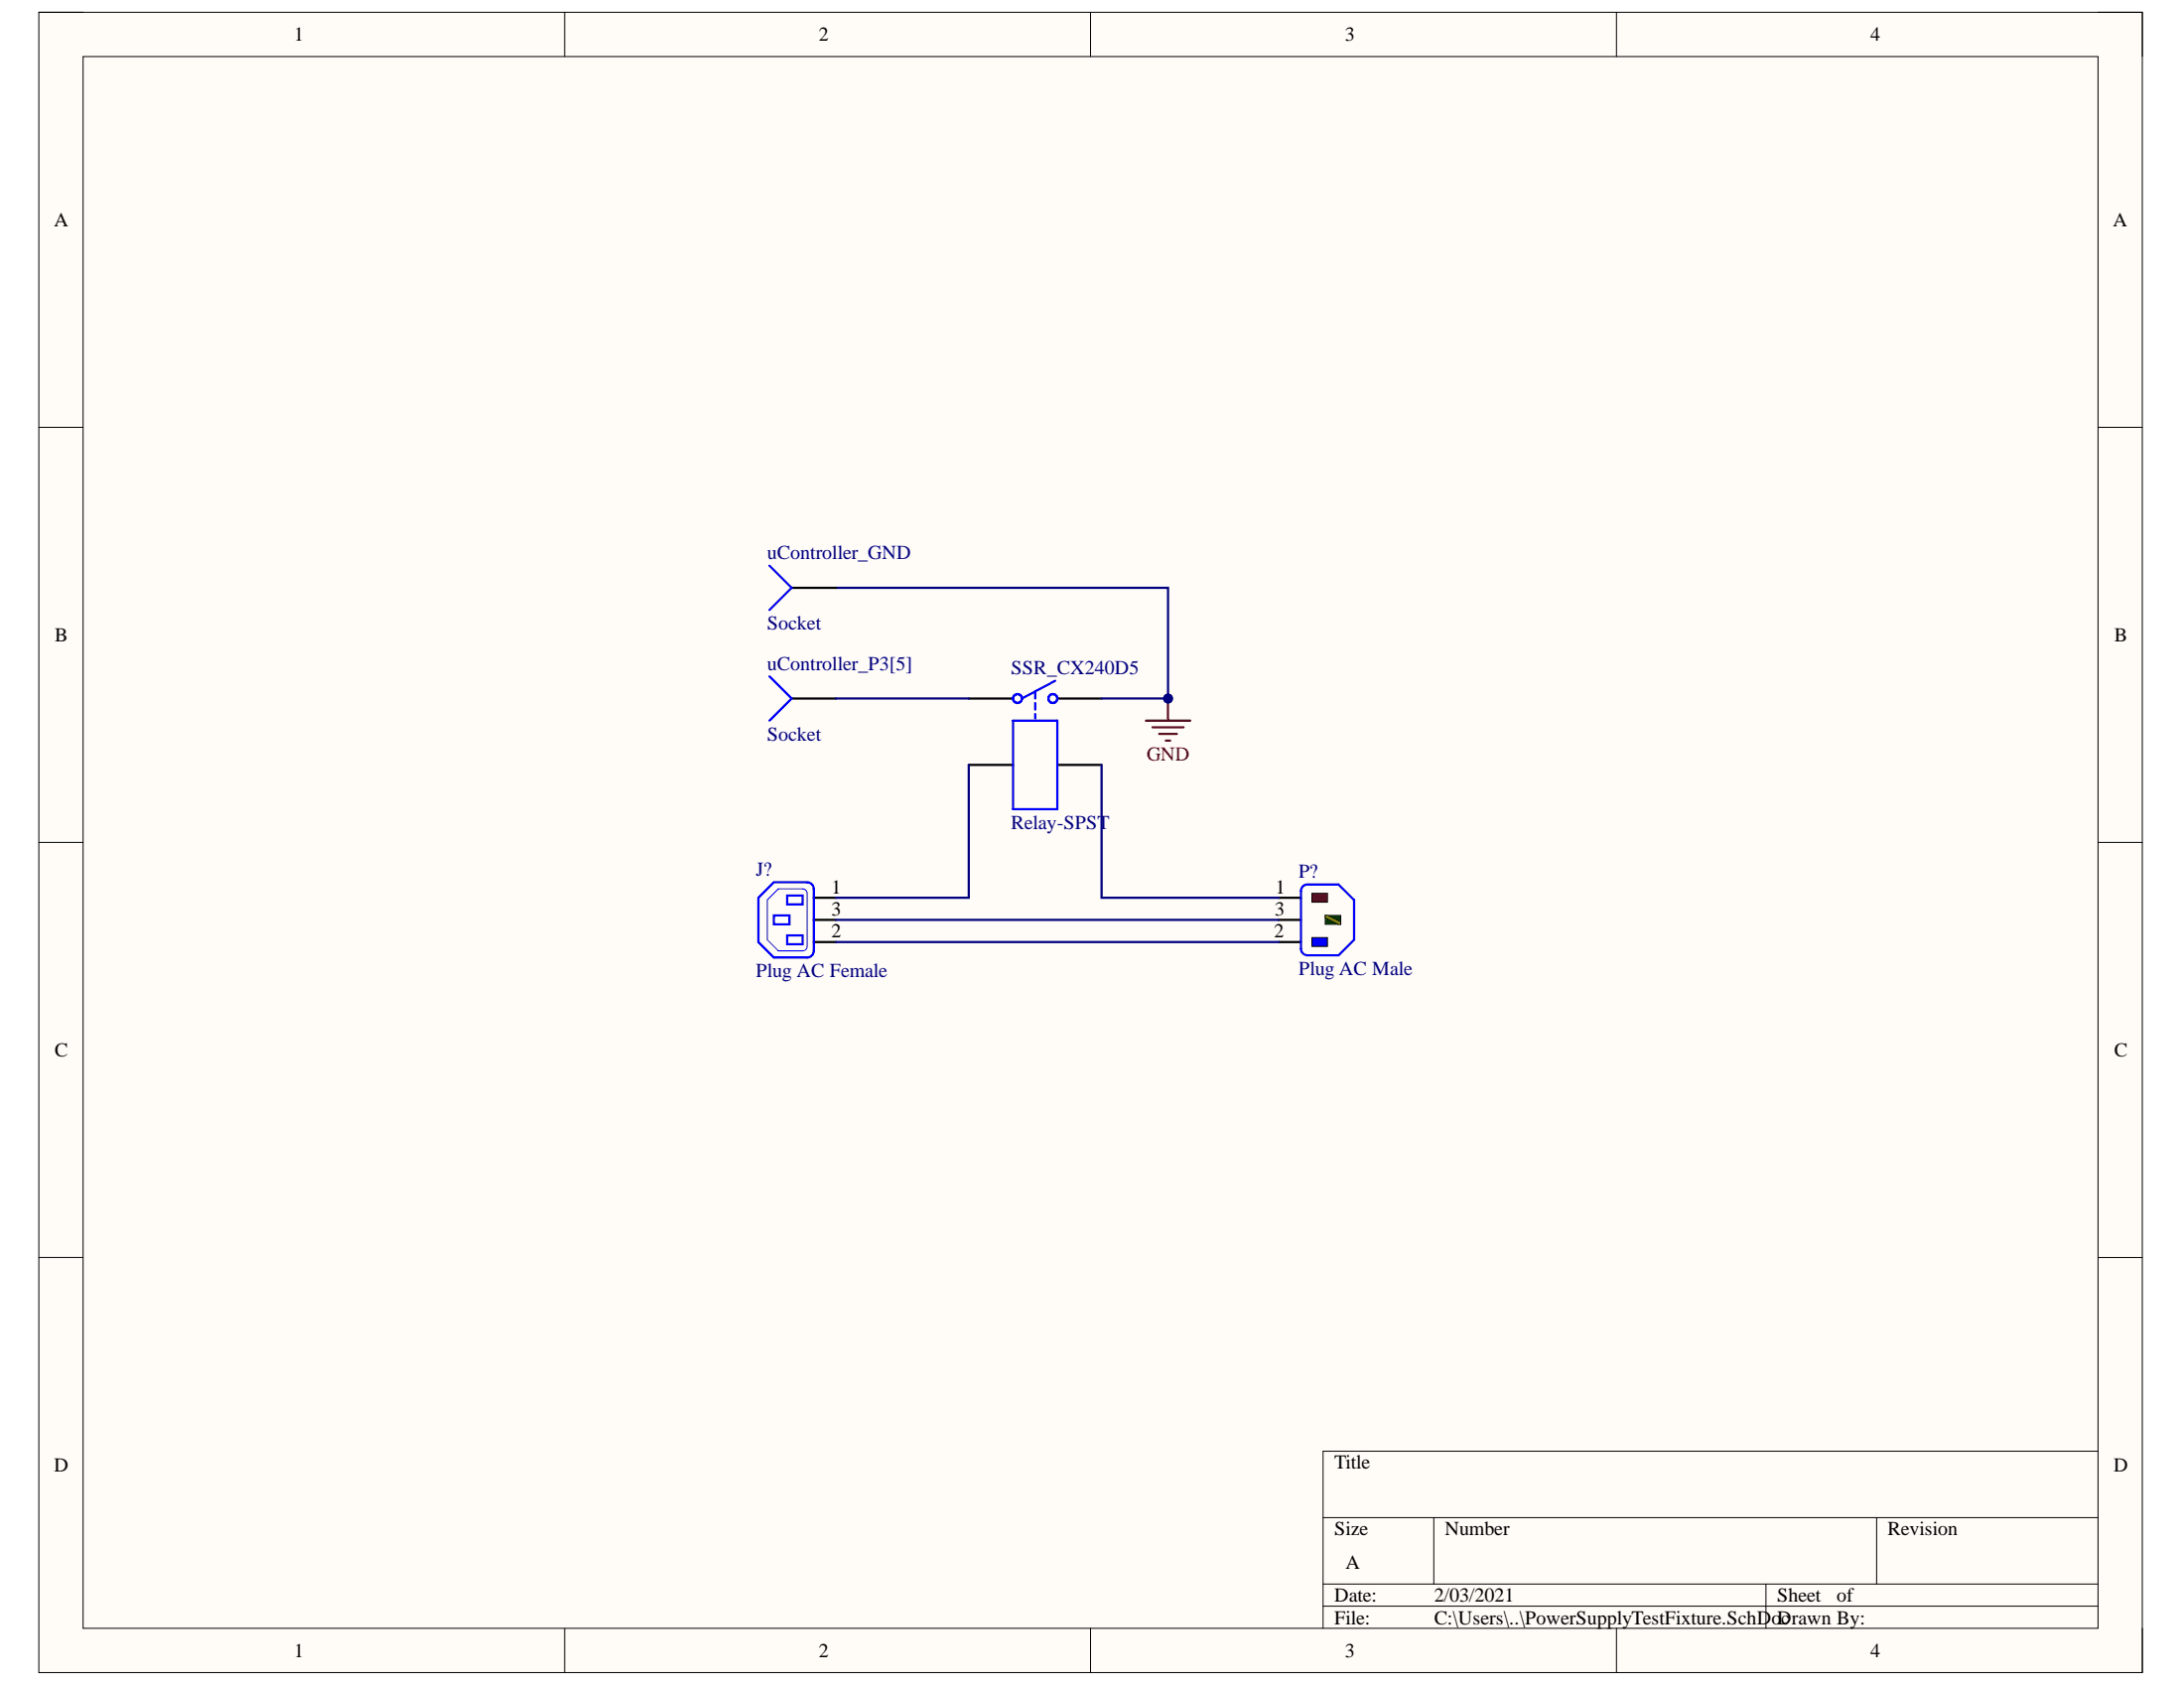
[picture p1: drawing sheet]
<svg xmlns="http://www.w3.org/2000/svg" width="279mm" height="216mm" viewBox="0 0 279 216" stroke-linecap="round" stroke-linejoin="round" font-family="sans-serif">
<path d="M5 1.6h269.1v212.3h-269.1z" fill-rule="evenodd" fill="#fffcf8"/>
<path d="M5 1.6h269.1v212.3h-269.1z" fill="none" stroke="#000" stroke-width=".13"/>
<path d="M10.6 7.2h257.8v201.1h-257.8z" fill-rule="evenodd" fill="#fffcf8"/>
<g fill="none" stroke="#000" stroke-width=".13">
<path d="M5 1.6h5.6M10.6 7.2h257.8v201.1h-257.8zM72.2 1.6v5.6M139.5 1.6v5.6M206.8 1.6v5.6M268.4 1.6h5.7v5.6M5 54.7h5.6M268.4 54.7h5.7M5 107.7h5.6M268.4 107.7h5.7M5 160.8h5.6M268.4 160.8h5.7"/>
<path d="M169.3 194.1h99.1M183.4 194.1v8.5M240.1 194.1v8.5M268.4 185.6h-99.1v22.7M72.2 208.3v5.6M139.5 208.3v5.6M169.3 202.6h99.1M169.3 205.4h99.1M206.8 208.3v5.6M225.9 202.6v5.7M274.1 208.3v5.6"/>
</g>
<path d="M99 117.1h2v1.1h-2z" fill-rule="evenodd" fill="#fff"/>
<path d="M99 117.1h2v1.1h-2z" fill="none" stroke="#00f" stroke-width=".28"/>
<path d="M100.7 119.6h2v1.2h-2z" fill-rule="evenodd" fill="#fff"/>
<path d="M100.7 119.6h2v1.2h-2z" fill="none" stroke="#00f" stroke-width=".28"/>
<path d="M100.7 114.5h2v1.2h-2z" fill-rule="evenodd" fill="#fff"/>
<path d="M99 112.8h4.3a.85 .85 0 0 1 .8 .9v7.9a.85 .85 0 0 1-.8 .9h-4.3l-2-2v-5.7zM100.7 114.5h2v1.2h-2z" fill="none" stroke="#00f" stroke-width=".28"/>
<path d="M98.2 115.1l1.4-1.4h3.1l.3 .1 .2 .2 .1 .3v6.8l-.1 .2-.2 .2-.3 .1h-3.1l-1.4-1.4z" fill="none" stroke="#00f" stroke-width=".13"/>
<path d="M104.1 114.8h2.8M104.1 117.7h2.8M104.1 120.5h2.8" fill="none" stroke="#000" stroke-width=".28"/>
<path d="M169.5 117.1h2v1.1h-2z" fill-rule="evenodd" fill="#008000"/>
<path d="M169.5 117.1h2v1.1h-2z" fill="none" stroke="#000" stroke-width=".13"/>
<path d="M167.8 114.3h2v1.1h-2z" fill-rule="evenodd" fill="#800000"/>
<path d="M167.8 114.3h2v1.1h-2z" fill="none" stroke="#000" stroke-width=".13"/>
<path d="M167.8 119.9h2v1.2h-2z" fill-rule="evenodd" fill="#00f"/>
<path d="M167.8 119.9h2v1.2h-2z" fill="none" stroke="#000" stroke-width=".13"/>
<path d="M169.5 117.1h.3l1.7 .8v.3h-.3l-1.7-.8z" fill-rule="evenodd" fill="#f1f220"/>
<path d="M169.5 117.1h.3l1.7 .8v.3h-.3l-1.7-.8z" fill="none" stroke="#000" stroke-width=".13"/>
<g fill="none" stroke="#00f" stroke-width=".28">
<path d="M129.6 92.2h5.7v11.3h-5.7zM132.4 88.5v.8M132.4 89.9v.9M132.4 91.3v.6M135 87.1l-4.3 2.2M166.7 113.4l.2-.2 .4-.1h3.9l2 2v5.1l-2 2h-3.9a.85 .85 0 0 1-.9-.9v-7.3l.1-.4z"/>
<circle cx="130.2" cy="89.3" r=".57"/>
<circle cx="134.7" cy="89.3" r=".57"/>
</g>
<path d="M123.9 89.3h5.7M123.9 97.8h5.7M135.3 89.3h5.6M135.3 97.8h5.6M163.6 114.8h2.8M163.6 117.7h2.8M163.6 120.5h2.8" fill="none" stroke="#000" stroke-width=".28"/>
<path d="M146.6 92.2h5.7M147.4 93h4M148.3 93.9h2.3M149.1 94.7h.6M149.4 89.3v2.9" fill="none" stroke="#800000" stroke-width=".28"/>
<circle cx="149.4" cy="89.3" r=".57" fill="#000080"/>
<circle cx="149.4" cy="89.3" r=".57" fill="none" stroke="#000080" stroke-width=".13"/>
<path d="M101.3 89.3h5.6" fill="none" stroke="#000" stroke-width=".28"/>
<path d="M98.4 86.5l2.9 2.8-2.9 2.9" fill="none" stroke="#00f" stroke-width=".28"/>
<path d="M106.9 75.2h42.5v14.1h-8.5M106.9 89.3h17M123.9 97.8v17h-17M140.9 97.8v17h22.7M106.9 117.7h56.7M106.9 120.5h56.7" fill="none" stroke="#000080" stroke-width=".28"/>
<circle cx="149.4" cy="89.3" r=".57" fill="#000080"/>
<circle cx="149.4" cy="89.3" r=".57" fill="none" stroke="#000080" stroke-width=".13"/>
<path d="M101.3 75.2h5.6" fill="none" stroke="#000" stroke-width=".28"/>
<path d="M98.4 72.4l2.9 2.8-2.9 2.8" fill="none" stroke="#00f" stroke-width=".28"/>
<g font-size="2.5">
<text x="37.6" y="5.2">1</text>
<text x="104.8" y="5.2">2</text>
<text x="172.1" y="5.2">3</text>
<text x="239.3" y="5.2">4</text>
<text x="6.9" y="29">A</text>
<text x="270.3" y="29">A</text>
<text x="7" y="82.1">B</text>
<text x="270.5" y="82.1">B</text>
<text x="106.4" y="114.3">1</text>
<text x="106.4" y="117.1">3</text>
<text x="106.4" y="119.9">2</text>
<text x="163" y="119.9">2</text>
<text x="163.1" y="117.1">3</text>
<text x="163.2" y="114.3">1</text>
<text x="7" y="135.1">C</text>
<text x="270.5" y="135.1">C</text>
<text x="6.9" y="188.2">D</text>
<text x="170.7" y="187.9">Title</text>
<text x="270.4" y="188.2">D</text>
<text x="170.7" y="196.4">Size</text>
<text x="184.8" y="196.4">Number</text>
<text x="241.5" y="196.4">Revision</text>
<text x="172.1" y="200.6">A</text>
<text x="170.7" y="204.9">Date:</text>
<text x="170.7" y="207.7">File:</text>
<text x="183.5" y="204.9">2/03/2021</text>
<text x="183.5" y="207.7">C:\Users\..\PowerSupplyTestFixture.SchD</text>
<text x="226.6" y="207.7">oc</text>
<text x="227.4" y="204.9">Sheet</text>
<text x="227.4" y="207.7">Drawn By:</text>
<text x="235" y="204.9">of</text>
<text x="37.6" y="212">1</text>
<text x="104.8" y="212">2</text>
<text x="172.1" y="212">3</text>
<text x="239.3" y="212">4</text>
</g>
<g font-size="2.5" fill="#000080">
<text x="98.2" y="71.5">uController_GND</text>
<text x="98.2" y="80.5">Socket</text>
<text x="98.2" y="85.7">uController_P3[5]</text>
<text x="129.4" y="86.2">SSR_CX240D5</text>
<text x="98.2" y="94.7">Socket</text>
<text x="129.4" y="106.1">Relay-SPST</text>
<text x="96.7" y="112">J?</text>
<text x="166.1" y="112.3">P?</text>
<text x="96.7" y="125">Plug AC Female</text>
<text x="166.1" y="124.7">Plug AC Male</text>
</g>
<text font-size="2.5" fill="#800000" x="146.7" y="97.3">GND</text>
</svg>
